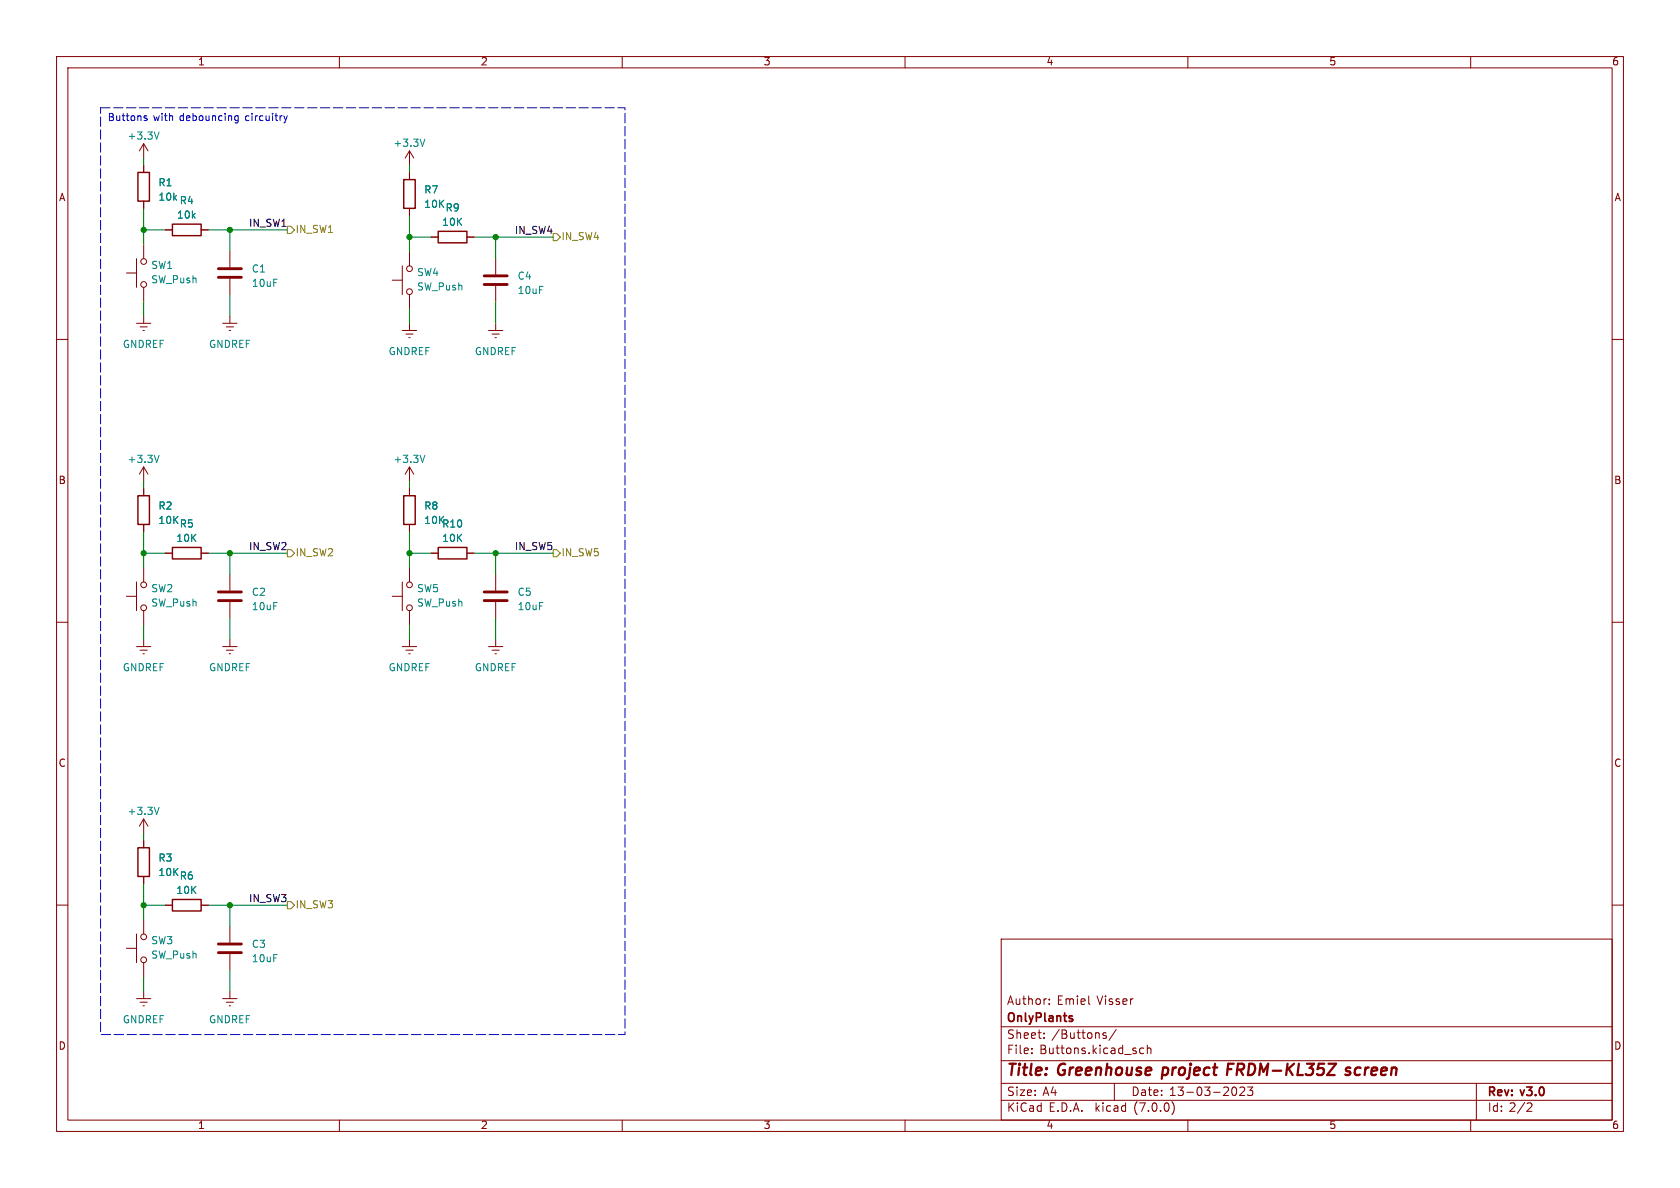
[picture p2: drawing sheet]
(kicad_sch (version 20230121) (generator eeschema)

 (paper "A4")

 (title_block
  (title "Greenhouse project FRDM-KL35Z screen")
  (date "13-03-2023")
  (rev "v3.0")
  (company "OnlyPlants")
  (comment 1 "Author: Emiel Visser"))

 (lib_symbols
  (symbol "Device:C" (pin_numbers hide) (pin_names (offset 0.254)) (in_bom yes) (on_board yes)
   (property "Reference" "C" (at 0.635 2.54 0) (effects (font (size 1.27 1.27)) (justify left)))
   (property "Value" "C" (at 0.635 -2.54 0) (effects (font (size 1.27 1.27)) (justify left)))
   (property "Footprint" "" (at 0.9652 -3.81 0) (effects (font (size 1.27 1.27)) hide))
   (property "Datasheet" "~" (at 0 0 0) (effects (font (size 1.27 1.27)) hide))
   (symbol "C_0_1"
    (polyline (pts (xy -2.032 -0.762) (xy 2.032 -0.762)) (stroke (width 0.508) (type default)) (fill (type none)))
    (polyline (pts (xy -2.032 0.762) (xy 2.032 0.762)) (stroke (width 0.508) (type default)) (fill (type none))))
   (symbol "C_1_1"
    (pin passive line (at 0 3.81 270) (length 2.794) (name "~" (effects (font (size 1.27 1.27)))) (number "1" (effects (font (size 1.27 1.27)))))
    (pin passive line (at 0 -3.81 90) (length 2.794) (name "~" (effects (font (size 1.27 1.27)))) (number "2" (effects (font (size 1.27 1.27)))))))
  (symbol "Device:R" (pin_numbers hide) (pin_names (offset 0)) (in_bom yes) (on_board yes)
   (property "Reference" "R" (at 2.032 0 90) (effects (font (size 1.27 1.27))))
   (property "Value" "R" (at 0 0 90) (effects (font (size 1.27 1.27))))
   (property "Footprint" "" (at -1.778 0 90) (effects (font (size 1.27 1.27)) hide))
   (property "Datasheet" "~" (at 0 0 0) (effects (font (size 1.27 1.27)) hide))
   (symbol "R_0_1"
    (rectangle (start -1.016 -2.54) (end 1.016 2.54) (stroke (width 0.254) (type default)) (fill (type none))))
   (symbol "R_1_1"
    (pin passive line (at 0 3.81 270) (length 1.27) (name "~" (effects (font (size 1.27 1.27)))) (number "1" (effects (font (size 1.27 1.27)))))
    (pin passive line (at 0 -3.81 90) (length 1.27) (name "~" (effects (font (size 1.27 1.27)))) (number "2" (effects (font (size 1.27 1.27)))))))
  (symbol "Switch:SW_Push" (pin_numbers hide) (pin_names (offset 1.016) hide) (in_bom yes) (on_board yes)
   (property "Reference" "SW" (at 1.27 2.54 0) (effects (font (size 1.27 1.27)) (justify left)))
   (property "Value" "SW_Push" (at 0 -1.524 0) (effects (font (size 1.27 1.27))))
   (property "Footprint" "" (at 0 5.08 0) (effects (font (size 1.27 1.27)) hide))
   (property "Datasheet" "~" (at 0 5.08 0) (effects (font (size 1.27 1.27)) hide))
   (symbol "SW_Push_0_1"
    (circle (center -2.032 0) (radius 0.508) (stroke (width 0) (type default)) (fill (type none)))
    (polyline (pts (xy 0 1.27) (xy 0 3.048)) (stroke (width 0) (type default)) (fill (type none)))
    (polyline (pts (xy 2.54 1.27) (xy -2.54 1.27)) (stroke (width 0) (type default)) (fill (type none)))
    (circle (center 2.032 0) (radius 0.508) (stroke (width 0) (type default)) (fill (type none)))
    (pin passive line (at -5.08 0 0) (length 2.54) (name "1" (effects (font (size 1.27 1.27)))) (number "1" (effects (font (size 1.27 1.27)))))
    (pin passive line (at 5.08 0 180) (length 2.54) (name "2" (effects (font (size 1.27 1.27)))) (number "2" (effects (font (size 1.27 1.27)))))))
  (symbol "power:+3.3V" (power) (pin_names (offset 0)) (in_bom yes) (on_board yes)
   (property "Reference" "#PWR" (at 0 -3.81 0) (effects (font (size 1.27 1.27)) hide))
   (property "Value" "+3.3V" (at 0 3.556 0) (effects (font (size 1.27 1.27))))
   (property "Footprint" "" (at 0 0 0) (effects (font (size 1.27 1.27)) hide))
   (property "Datasheet" "" (at 0 0 0) (effects (font (size 1.27 1.27)) hide))
   (symbol "+3.3V_0_1"
    (polyline (pts (xy -0.762 1.27) (xy 0 2.54)) (stroke (width 0) (type default)) (fill (type none)))
    (polyline (pts (xy 0 0) (xy 0 2.54)) (stroke (width 0) (type default)) (fill (type none)))
    (polyline (pts (xy 0 2.54) (xy 0.762 1.27)) (stroke (width 0) (type default)) (fill (type none))))
   (symbol "+3.3V_1_1"
    (pin power_in line (at 0 0 90) (length 0) hide (name "+3.3V" (effects (font (size 1.27 1.27)))) (number "1" (effects (font (size 1.27 1.27)))))))
  (symbol "power:GNDREF" (power) (pin_names (offset 0)) (in_bom yes) (on_board yes)
   (property "Reference" "#PWR" (at 0 -6.35 0) (effects (font (size 1.27 1.27)) hide))
   (property "Value" "GNDREF" (at 0 -3.81 0) (effects (font (size 1.27 1.27))))
   (property "Footprint" "" (at 0 0 0) (effects (font (size 1.27 1.27)) hide))
   (property "Datasheet" "" (at 0 0 0) (effects (font (size 1.27 1.27)) hide))
   (symbol "GNDREF_0_1"
    (polyline (pts (xy -0.635 -1.905) (xy 0.635 -1.905)) (stroke (width 0) (type default)) (fill (type none)))
    (polyline (pts (xy -0.127 -2.54) (xy 0.127 -2.54)) (stroke (width 0) (type default)) (fill (type none)))
    (polyline (pts (xy 0 -1.27) (xy 0 0)) (stroke (width 0) (type default)) (fill (type none)))
    (polyline (pts (xy 1.27 -1.27) (xy -1.27 -1.27)) (stroke (width 0) (type default)) (fill (type none))))
   (symbol "GNDREF_1_1"
    (pin power_in line (at 0 0 270) (length 0) hide (name "GNDREF" (effects (font (size 1.27 1.27)))) (number "1" (effects (font (size 1.27 1.27))))))))

 (junction (at 40.64 40.64) (diameter 0) (color 0 0 0 0))
 (junction (at 40.64 160.02) (diameter 0) (color 0 0 0 0))
 (junction (at 87.63 97.79) (diameter 0) (color 0 0 0 0))
 (junction (at 25.4 40.64) (diameter 0) (color 0 0 0 0))
 (junction (at 25.4 97.79) (diameter 0) (color 0 0 0 0))
 (junction (at 72.39 41.91) (diameter 0) (color 0 0 0 0))
 (junction (at 87.63 41.91) (diameter 0) (color 0 0 0 0))
 (junction (at 72.39 97.79) (diameter 0) (color 0 0 0 0))
 (junction (at 40.64 97.79) (diameter 0) (color 0 0 0 0))
 (junction (at 25.4 160.02) (diameter 0) (color 0 0 0 0))

 (wire (pts (xy 25.4 172.72) (xy 25.4 175.26)) (stroke (width 0) (type default)))
 (wire (pts (xy 40.64 52.07) (xy 40.64 55.88)) (stroke (width 0) (type default)))
 (wire (pts (xy 87.63 53.34) (xy 87.63 57.15)) (stroke (width 0) (type default)))
 (wire (pts (xy 40.64 40.64) (xy 50.8 40.64)) (stroke (width 0) (type default)))
 (wire (pts (xy 36.83 40.64) (xy 40.64 40.64)) (stroke (width 0) (type default)))
 (wire (pts (xy 87.63 97.79) (xy 87.63 101.6)) (stroke (width 0) (type default)))
 (wire (pts (xy 72.39 41.91) (xy 76.2 41.91)) (stroke (width 0) (type default)))
 (wire (pts (xy 36.83 97.79) (xy 40.64 97.79)) (stroke (width 0) (type default)))
 (wire (pts (xy 25.4 147.32) (xy 25.4 148.59)) (stroke (width 0) (type default)))
 (wire (pts (xy 25.4 110.49) (xy 25.4 113.03)) (stroke (width 0) (type default)))
 (wire (pts (xy 72.39 93.98) (xy 72.39 97.79)) (stroke (width 0) (type default)))
 (wire (pts (xy 72.39 38.1) (xy 72.39 41.91)) (stroke (width 0) (type default)))
 (wire (pts (xy 25.4 36.83) (xy 25.4 40.64)) (stroke (width 0) (type default)))
 (wire (pts (xy 40.64 97.79) (xy 50.8 97.79)) (stroke (width 0) (type default)))
 (wire (pts (xy 87.63 41.91) (xy 97.79 41.91)) (stroke (width 0) (type default)))
 (wire (pts (xy 40.64 160.02) (xy 50.8 160.02)) (stroke (width 0) (type default)))
 (wire (pts (xy 25.4 40.64) (xy 25.4 43.18)) (stroke (width 0) (type default)))
 (wire (pts (xy 36.83 160.02) (xy 40.64 160.02)) (stroke (width 0) (type default)))
 (wire (pts (xy 72.39 54.61) (xy 72.39 57.15)) (stroke (width 0) (type default)))
 (wire (pts (xy 72.39 110.49) (xy 72.39 113.03)) (stroke (width 0) (type default)))
 (wire (pts (xy 25.4 97.79) (xy 25.4 100.33)) (stroke (width 0) (type default)))
 (wire (pts (xy 25.4 85.09) (xy 25.4 86.36)) (stroke (width 0) (type default)))
 (wire (pts (xy 40.64 160.02) (xy 40.64 163.83)) (stroke (width 0) (type default)))
 (wire (pts (xy 25.4 93.98) (xy 25.4 97.79)) (stroke (width 0) (type default)))
 (wire (pts (xy 72.39 97.79) (xy 72.39 100.33)) (stroke (width 0) (type default)))
 (wire (pts (xy 72.39 29.21) (xy 72.39 30.48)) (stroke (width 0) (type default)))
 (wire (pts (xy 40.64 40.64) (xy 40.64 44.45)) (stroke (width 0) (type default)))
 (wire (pts (xy 87.63 109.22) (xy 87.63 113.03)) (stroke (width 0) (type default)))
 (wire (pts (xy 25.4 53.34) (xy 25.4 55.88)) (stroke (width 0) (type default)))
 (wire (pts (xy 25.4 27.94) (xy 25.4 29.21)) (stroke (width 0) (type default)))
 (wire (pts (xy 87.63 97.79) (xy 97.79 97.79)) (stroke (width 0) (type default)))
 (wire (pts (xy 25.4 160.02) (xy 25.4 162.56)) (stroke (width 0) (type default)))
 (wire (pts (xy 72.39 41.91) (xy 72.39 44.45)) (stroke (width 0) (type default)))
 (wire (pts (xy 83.82 41.91) (xy 87.63 41.91)) (stroke (width 0) (type default)))
 (wire (pts (xy 40.64 171.45) (xy 40.64 175.26)) (stroke (width 0) (type default)))
 (wire (pts (xy 40.64 97.79) (xy 40.64 101.6)) (stroke (width 0) (type default)))
 (wire (pts (xy 72.39 85.09) (xy 72.39 86.36)) (stroke (width 0) (type default)))
 (wire (pts (xy 25.4 97.79) (xy 29.21 97.79)) (stroke (width 0) (type default)))
 (wire (pts (xy 87.63 41.91) (xy 87.63 45.72)) (stroke (width 0) (type default)))
 (wire (pts (xy 40.64 109.22) (xy 40.64 113.03)) (stroke (width 0) (type default)))
 (wire (pts (xy 25.4 40.64) (xy 29.21 40.64)) (stroke (width 0) (type default)))
 (wire (pts (xy 25.4 156.21) (xy 25.4 160.02)) (stroke (width 0) (type default)))
 (wire (pts (xy 72.39 97.79) (xy 76.2 97.79)) (stroke (width 0) (type default)))
 (wire (pts (xy 83.82 97.79) (xy 87.63 97.79)) (stroke (width 0) (type default)))
 (wire (pts (xy 25.4 160.02) (xy 29.21 160.02)) (stroke (width 0) (type default)))

 (rectangle (start 17.78 19.05) (end 110.49 182.88) (stroke (width 0) (type dash)) (fill (type none)))

 (text "Buttons with debouncing circuitry" (at 19.05 21.59 0) (effects (font (size 1.27 1.27)) (justify left bottom)))

 (label "IN_SW2" (at 50.8 97.79 180) (fields_autoplaced) (effects (font (size 1.27 1.27)) (justify right bottom)))
 (label "IN_SW5" (at 97.79 97.79 180) (fields_autoplaced) (effects (font (size 1.27 1.27)) (justify right bottom)))
 (label "IN_SW1" (at 50.8 40.64 180) (fields_autoplaced) (effects (font (size 1.27 1.27)) (justify right bottom)))
 (label "IN_SW4" (at 97.79 41.91 180) (fields_autoplaced) (effects (font (size 1.27 1.27)) (justify right bottom)))
 (label "IN_SW3" (at 50.8 160.02 180) (fields_autoplaced) (effects (font (size 1.27 1.27)) (justify right bottom)))

 (hierarchical_label "IN_SW5" (shape output) (at 97.79 97.79 0) (fields_autoplaced) (effects (font (size 1.27 1.27)) (justify left)))
 (hierarchical_label "IN_SW2" (shape output) (at 50.8 97.79 0) (fields_autoplaced) (effects (font (size 1.27 1.27)) (justify left)))
 (hierarchical_label "IN_SW1" (shape output) (at 50.8 40.64 0) (fields_autoplaced) (effects (font (size 1.27 1.27)) (justify left)))
 (hierarchical_label "IN_SW4" (shape output) (at 97.79 41.91 0) (fields_autoplaced) (effects (font (size 1.27 1.27)) (justify left)))
 (hierarchical_label "IN_SW3" (shape output) (at 50.8 160.02 0) (fields_autoplaced) (effects (font (size 1.27 1.27)) (justify left)))

 (symbol (lib_id "Device:R") (at 25.4 90.17 180) (unit 1) (in_bom yes) (on_board yes) (dnp no) (fields_autoplaced)
  (property "Reference" "R2" (at 27.94 89.535 0) (effects (font (size 1.27 1.27)) (justify right)))
  (property "Value" "10K" (at 27.94 92.075 0) (effects (font (size 1.27 1.27)) (justify right)))
  (property "Footprint" "Resistor_SMD:R_1206_3216Metric_Pad1.30x1.75mm_HandSolder" (at 27.178 90.17 90) (effects (font (size 1.27 1.27)) hide))
  (property "Datasheet" "~" (at 25.4 90.17 0) (effects (font (size 1.27 1.27)) hide)) (pin "1") (pin "2")
  (instances (project "greenhouse_project_screen" (path "" (reference "R2") (unit 1)) (path "" (reference "R2") (unit 1)))))

 (symbol (lib_id "Device:R") (at 33.02 40.64 90) (unit 1) (in_bom yes) (on_board yes) (dnp no) (fields_autoplaced)
  (property "Reference" "R4" (at 33.02 35.56 90) (effects (font (size 1.27 1.27))))
  (property "Value" "10k" (at 33.02 38.1 90) (effects (font (size 1.27 1.27))))
  (property "Footprint" "Resistor_SMD:R_1206_3216Metric_Pad1.30x1.75mm_HandSolder" (at 33.02 42.418 90) (effects (font (size 1.27 1.27)) hide))
  (property "Datasheet" "~" (at 33.02 40.64 0) (effects (font (size 1.27 1.27)) hide)) (pin "1") (pin "2")
  (instances (project "greenhouse_project_screen" (path "" (reference "R4") (unit 1)) (path "" (reference "R4") (unit 1)))))

 (symbol (lib_id "Switch:SW_Push") (at 25.4 167.64 90) (unit 1) (in_bom yes) (on_board yes) (dnp no) (fields_autoplaced)
  (property "Reference" "SW3" (at 26.67 166.3699 90) (effects (font (size 1.27 1.27)) (justify right)))
  (property "Value" "SW_Push" (at 26.67 168.9099 90) (effects (font (size 1.27 1.27)) (justify right)))
  (property "Footprint" "Button_Switch_THT:SW_PUSH-12mm" (at 20.32 167.64 0) (effects (font (size 1.27 1.27)) hide))
  (property "Datasheet" "~" (at 20.32 167.64 0) (effects (font (size 1.27 1.27)) hide)) (pin "1") (pin "2")
  (instances (project "greenhouse_project_screen" (path "" (reference "SW3") (unit 1)) (path "" (reference "SW3") (unit 1)))))

 (symbol (lib_id "power:GNDREF") (at 87.63 113.03 0) (unit 1) (in_bom yes) (on_board yes) (dnp no) (fields_autoplaced)
  (property "Reference" "#PWR015" (at 87.63 119.38 0) (effects (font (size 1.27 1.27)) hide))
  (property "Value" "GNDREF" (at 87.63 118.11 0) (effects (font (size 1.27 1.27))))
  (property "Footprint" "" (at 87.63 113.03 0) (effects (font (size 1.27 1.27)) hide))
  (property "Datasheet" "" (at 87.63 113.03 0) (effects (font (size 1.27 1.27)) hide)) (pin "1")
  (instances (project "greenhouse_project_screen" (path "" (reference "#PWR015") (unit 1)) (path "" (reference "#PWR028") (unit 1)))))

 (symbol (lib_id "Switch:SW_Push") (at 25.4 105.41 90) (unit 1) (in_bom yes) (on_board yes) (dnp no) (fields_autoplaced)
  (property "Reference" "SW2" (at 26.67 104.1399 90) (effects (font (size 1.27 1.27)) (justify right)))
  (property "Value" "SW_Push" (at 26.67 106.6799 90) (effects (font (size 1.27 1.27)) (justify right)))
  (property "Footprint" "Button_Switch_THT:SW_PUSH-12mm" (at 20.32 105.41 0) (effects (font (size 1.27 1.27)) hide))
  (property "Datasheet" "~" (at 20.32 105.41 0) (effects (font (size 1.27 1.27)) hide)) (pin "1") (pin "2")
  (instances (project "greenhouse_project_screen" (path "" (reference "SW2") (unit 1)) (path "" (reference "SW2") (unit 1)))))

 (symbol (lib_id "Device:R") (at 72.39 34.29 180) (unit 1) (in_bom yes) (on_board yes) (dnp no) (fields_autoplaced)
  (property "Reference" "R7" (at 74.93 33.655 0) (effects (font (size 1.27 1.27)) (justify right)))
  (property "Value" "10K" (at 74.93 36.195 0) (effects (font (size 1.27 1.27)) (justify right)))
  (property "Footprint" "Resistor_SMD:R_1206_3216Metric_Pad1.30x1.75mm_HandSolder" (at 74.168 34.29 90) (effects (font (size 1.27 1.27)) hide))
  (property "Datasheet" "~" (at 72.39 34.29 0) (effects (font (size 1.27 1.27)) hide)) (pin "1") (pin "2")
  (instances (project "greenhouse_project_screen" (path "" (reference "R7") (unit 1)) (path "" (reference "R7") (unit 1)))))

 (symbol (lib_id "power:GNDREF") (at 25.4 113.03 0) (unit 1) (in_bom yes) (on_board yes) (dnp no) (fields_autoplaced)
  (property "Reference" "#PWR04" (at 25.4 119.38 0) (effects (font (size 1.27 1.27)) hide))
  (property "Value" "GNDREF" (at 25.4 118.11 0) (effects (font (size 1.27 1.27))))
  (property "Footprint" "" (at 25.4 113.03 0) (effects (font (size 1.27 1.27)) hide))
  (property "Datasheet" "" (at 25.4 113.03 0) (effects (font (size 1.27 1.27)) hide)) (pin "1")
  (instances (project "greenhouse_project_screen" (path "" (reference "#PWR04") (unit 1)) (path "" (reference "#PWR07") (unit 1)))))

 (symbol (lib_id "power:GNDREF") (at 72.39 113.03 0) (unit 1) (in_bom yes) (on_board yes) (dnp no) (fields_autoplaced)
  (property "Reference" "#PWR013" (at 72.39 119.38 0) (effects (font (size 1.27 1.27)) hide))
  (property "Value" "GNDREF" (at 72.39 118.11 0) (effects (font (size 1.27 1.27))))
  (property "Footprint" "" (at 72.39 113.03 0) (effects (font (size 1.27 1.27)) hide))
  (property "Datasheet" "" (at 72.39 113.03 0) (effects (font (size 1.27 1.27)) hide)) (pin "1")
  (instances (project "greenhouse_project_screen" (path "" (reference "#PWR013") (unit 1)) (path "" (reference "#PWR026") (unit 1)))))

 (symbol (lib_id "power:+3.3V") (at 25.4 85.09 0) (unit 1) (in_bom yes) (on_board yes) (dnp no) (fields_autoplaced)
  (property "Reference" "#PWR06" (at 25.4 88.9 0) (effects (font (size 1.27 1.27)) hide))
  (property "Value" "+3.3V" (at 25.4 81.28 0) (effects (font (size 1.27 1.27))))
  (property "Footprint" "" (at 25.4 85.09 0) (effects (font (size 1.27 1.27)) hide))
  (property "Datasheet" "" (at 25.4 85.09 0) (effects (font (size 1.27 1.27)) hide)) (pin "1")
  (instances (project "greenhouse_project_screen" (path "" (reference "#PWR06") (unit 1)))))

 (symbol (lib_id "power:GNDREF") (at 25.4 175.26 0) (unit 1) (in_bom yes) (on_board yes) (dnp no) (fields_autoplaced)
  (property "Reference" "#PWR06" (at 25.4 181.61 0) (effects (font (size 1.27 1.27)) hide))
  (property "Value" "GNDREF" (at 25.4 180.34 0) (effects (font (size 1.27 1.27))))
  (property "Footprint" "" (at 25.4 175.26 0) (effects (font (size 1.27 1.27)) hide))
  (property "Datasheet" "" (at 25.4 175.26 0) (effects (font (size 1.27 1.27)) hide)) (pin "1")
  (instances (project "greenhouse_project_screen" (path "" (reference "#PWR06") (unit 1)) (path "" (reference "#PWR09") (unit 1)))))

 (symbol (lib_id "Device:C") (at 87.63 49.53 0) (unit 1) (in_bom yes) (on_board yes) (dnp no) (fields_autoplaced)
  (property "Reference" "C4" (at 91.44 48.895 0) (effects (font (size 1.27 1.27)) (justify left)))
  (property "Value" "10uF" (at 91.44 51.435 0) (effects (font (size 1.27 1.27)) (justify left)))
  (property "Footprint" "Capacitor_SMD:C_1206_3216Metric_Pad1.33x1.80mm_HandSolder" (at 88.5952 53.34 0) (effects (font (size 1.27 1.27)) hide))
  (property "Datasheet" "~" (at 87.63 49.53 0) (effects (font (size 1.27 1.27)) hide)) (pin "1") (pin "2")
  (instances (project "greenhouse_project_screen" (path "" (reference "C4") (unit 1)) (path "" (reference "C4") (unit 1)))))

 (symbol (lib_id "Device:C") (at 40.64 167.64 0) (unit 1) (in_bom yes) (on_board yes) (dnp no) (fields_autoplaced)
  (property "Reference" "C3" (at 44.45 167.005 0) (effects (font (size 1.27 1.27)) (justify left)))
  (property "Value" "10uF" (at 44.45 169.545 0) (effects (font (size 1.27 1.27)) (justify left)))
  (property "Footprint" "Capacitor_SMD:C_1206_3216Metric_Pad1.33x1.80mm_HandSolder" (at 41.6052 171.45 0) (effects (font (size 1.27 1.27)) hide))
  (property "Datasheet" "~" (at 40.64 167.64 0) (effects (font (size 1.27 1.27)) hide)) (pin "1") (pin "2")
  (instances (project "greenhouse_project_screen" (path "" (reference "C3") (unit 1)) (path "" (reference "C3") (unit 1)))))

 (symbol (lib_id "power:GNDREF") (at 87.63 57.15 0) (unit 1) (in_bom yes) (on_board yes) (dnp no) (fields_autoplaced)
  (property "Reference" "#PWR014" (at 87.63 63.5 0) (effects (font (size 1.27 1.27)) hide))
  (property "Value" "GNDREF" (at 87.63 62.23 0) (effects (font (size 1.27 1.27))))
  (property "Footprint" "" (at 87.63 57.15 0) (effects (font (size 1.27 1.27)) hide))
  (property "Datasheet" "" (at 87.63 57.15 0) (effects (font (size 1.27 1.27)) hide)) (pin "1")
  (instances (project "greenhouse_project_screen" (path "" (reference "#PWR014") (unit 1)) (path "" (reference "#PWR027") (unit 1)))))

 (symbol (lib_id "power:GNDREF") (at 25.4 55.88 0) (unit 1) (in_bom yes) (on_board yes) (dnp no) (fields_autoplaced)
  (property "Reference" "#PWR02" (at 25.4 62.23 0) (effects (font (size 1.27 1.27)) hide))
  (property "Value" "GNDREF" (at 25.4 60.96 0) (effects (font (size 1.27 1.27))))
  (property "Footprint" "" (at 25.4 55.88 0) (effects (font (size 1.27 1.27)) hide))
  (property "Datasheet" "" (at 25.4 55.88 0) (effects (font (size 1.27 1.27)) hide)) (pin "1")
  (instances (project "greenhouse_project_screen" (path "" (reference "#PWR02") (unit 1)) (path "" (reference "#PWR04") (unit 1)))))

 (symbol (lib_id "Device:R") (at 25.4 152.4 180) (unit 1) (in_bom yes) (on_board yes) (dnp no) (fields_autoplaced)
  (property "Reference" "R3" (at 27.94 151.765 0) (effects (font (size 1.27 1.27)) (justify right)))
  (property "Value" "10K" (at 27.94 154.305 0) (effects (font (size 1.27 1.27)) (justify right)))
  (property "Footprint" "Resistor_SMD:R_1206_3216Metric_Pad1.30x1.75mm_HandSolder" (at 27.178 152.4 90) (effects (font (size 1.27 1.27)) hide))
  (property "Datasheet" "~" (at 25.4 152.4 0) (effects (font (size 1.27 1.27)) hide)) (pin "1") (pin "2")
  (instances (project "greenhouse_project_screen" (path "" (reference "R3") (unit 1)) (path "" (reference "R3") (unit 1)))))

 (symbol (lib_id "Device:R") (at 80.01 41.91 90) (unit 1) (in_bom yes) (on_board yes) (dnp no) (fields_autoplaced)
  (property "Reference" "R9" (at 80.01 36.83 90) (effects (font (size 1.27 1.27))))
  (property "Value" "10K" (at 80.01 39.37 90) (effects (font (size 1.27 1.27))))
  (property "Footprint" "Resistor_SMD:R_1206_3216Metric_Pad1.30x1.75mm_HandSolder" (at 80.01 43.688 90) (effects (font (size 1.27 1.27)) hide))
  (property "Datasheet" "~" (at 80.01 41.91 0) (effects (font (size 1.27 1.27)) hide)) (pin "1") (pin "2")
  (instances (project "greenhouse_project_screen" (path "" (reference "R9") (unit 1)) (path "" (reference "R9") (unit 1)))))

 (symbol (lib_id "Device:R") (at 33.02 160.02 90) (unit 1) (in_bom yes) (on_board yes) (dnp no) (fields_autoplaced)
  (property "Reference" "R6" (at 33.02 154.94 90) (effects (font (size 1.27 1.27))))
  (property "Value" "10K" (at 33.02 157.48 90) (effects (font (size 1.27 1.27))))
  (property "Footprint" "Resistor_SMD:R_1206_3216Metric_Pad1.30x1.75mm_HandSolder" (at 33.02 161.798 90) (effects (font (size 1.27 1.27)) hide))
  (property "Datasheet" "~" (at 33.02 160.02 0) (effects (font (size 1.27 1.27)) hide)) (pin "1") (pin "2")
  (instances (project "greenhouse_project_screen" (path "" (reference "R6") (unit 1)) (path "" (reference "R6") (unit 1)))))

 (symbol (lib_id "Device:R") (at 72.39 90.17 180) (unit 1) (in_bom yes) (on_board yes) (dnp no) (fields_autoplaced)
  (property "Reference" "R8" (at 74.93 89.535 0) (effects (font (size 1.27 1.27)) (justify right)))
  (property "Value" "10K" (at 74.93 92.075 0) (effects (font (size 1.27 1.27)) (justify right)))
  (property "Footprint" "Resistor_SMD:R_1206_3216Metric_Pad1.30x1.75mm_HandSolder" (at 74.168 90.17 90) (effects (font (size 1.27 1.27)) hide))
  (property "Datasheet" "~" (at 72.39 90.17 0) (effects (font (size 1.27 1.27)) hide)) (pin "1") (pin "2")
  (instances (project "greenhouse_project_screen" (path "" (reference "R8") (unit 1)) (path "" (reference "R8") (unit 1)))))

 (symbol (lib_id "power:GNDREF") (at 40.64 175.26 0) (unit 1) (in_bom yes) (on_board yes) (dnp no) (fields_autoplaced)
  (property "Reference" "#PWR09" (at 40.64 181.61 0) (effects (font (size 1.27 1.27)) hide))
  (property "Value" "GNDREF" (at 40.64 180.34 0) (effects (font (size 1.27 1.27))))
  (property "Footprint" "" (at 40.64 175.26 0) (effects (font (size 1.27 1.27)) hide))
  (property "Datasheet" "" (at 40.64 175.26 0) (effects (font (size 1.27 1.27)) hide)) (pin "1")
  (instances (project "greenhouse_project_screen" (path "" (reference "#PWR09") (unit 1)) (path "" (reference "#PWR014") (unit 1)))))

 (symbol (lib_id "power:GNDREF") (at 72.39 57.15 0) (unit 1) (in_bom yes) (on_board yes) (dnp no) (fields_autoplaced)
  (property "Reference" "#PWR011" (at 72.39 63.5 0) (effects (font (size 1.27 1.27)) hide))
  (property "Value" "GNDREF" (at 72.39 62.23 0) (effects (font (size 1.27 1.27))))
  (property "Footprint" "" (at 72.39 57.15 0) (effects (font (size 1.27 1.27)) hide))
  (property "Datasheet" "" (at 72.39 57.15 0) (effects (font (size 1.27 1.27)) hide)) (pin "1")
  (instances (project "greenhouse_project_screen" (path "" (reference "#PWR011") (unit 1)) (path "" (reference "#PWR024") (unit 1)))))

 (symbol (lib_id "power:+3.3V") (at 25.4 27.94 0) (unit 1) (in_bom yes) (on_board yes) (dnp no) (fields_autoplaced)
  (property "Reference" "#PWR015" (at 25.4 31.75 0) (effects (font (size 1.27 1.27)) hide))
  (property "Value" "+3.3V" (at 25.4 24.13 0) (effects (font (size 1.27 1.27))))
  (property "Footprint" "" (at 25.4 27.94 0) (effects (font (size 1.27 1.27)) hide))
  (property "Datasheet" "" (at 25.4 27.94 0) (effects (font (size 1.27 1.27)) hide)) (pin "1")
  (instances (project "greenhouse_project_screen" (path "" (reference "#PWR015") (unit 1)))))

 (symbol (lib_id "power:GNDREF") (at 40.64 113.03 0) (unit 1) (in_bom yes) (on_board yes) (dnp no) (fields_autoplaced)
  (property "Reference" "#PWR08" (at 40.64 119.38 0) (effects (font (size 1.27 1.27)) hide))
  (property "Value" "GNDREF" (at 40.64 118.11 0) (effects (font (size 1.27 1.27))))
  (property "Footprint" "" (at 40.64 113.03 0) (effects (font (size 1.27 1.27)) hide))
  (property "Datasheet" "" (at 40.64 113.03 0) (effects (font (size 1.27 1.27)) hide)) (pin "1")
  (instances (project "greenhouse_project_screen" (path "" (reference "#PWR08") (unit 1)) (path "" (reference "#PWR013") (unit 1)))))

 (symbol (lib_id "Switch:SW_Push") (at 72.39 105.41 90) (unit 1) (in_bom yes) (on_board yes) (dnp no) (fields_autoplaced)
  (property "Reference" "SW5" (at 73.66 104.1399 90) (effects (font (size 1.27 1.27)) (justify right)))
  (property "Value" "SW_Push" (at 73.66 106.6799 90) (effects (font (size 1.27 1.27)) (justify right)))
  (property "Footprint" "Button_Switch_THT:SW_PUSH-12mm" (at 67.31 105.41 0) (effects (font (size 1.27 1.27)) hide))
  (property "Datasheet" "~" (at 67.31 105.41 0) (effects (font (size 1.27 1.27)) hide)) (pin "1") (pin "2")
  (instances (project "greenhouse_project_screen" (path "" (reference "SW5") (unit 1)) (path "" (reference "SW5") (unit 1)))))

 (symbol (lib_id "Switch:SW_Push") (at 25.4 48.26 90) (unit 1) (in_bom yes) (on_board yes) (dnp no) (fields_autoplaced)
  (property "Reference" "SW1" (at 26.67 46.9899 90) (effects (font (size 1.27 1.27)) (justify right)))
  (property "Value" "SW_Push" (at 26.67 49.5299 90) (effects (font (size 1.27 1.27)) (justify right)))
  (property "Footprint" "Button_Switch_THT:SW_PUSH-12mm" (at 20.32 48.26 0) (effects (font (size 1.27 1.27)) hide))
  (property "Datasheet" "~" (at 20.32 48.26 0) (effects (font (size 1.27 1.27)) hide)) (pin "1") (pin "2")
  (instances (project "greenhouse_project_screen" (path "" (reference "SW1") (unit 1)) (path "" (reference "SW1") (unit 1)))))

 (symbol (lib_id "power:+3.3V") (at 72.39 85.09 0) (unit 1) (in_bom yes) (on_board yes) (dnp no) (fields_autoplaced)
  (property "Reference" "#PWR08" (at 72.39 88.9 0) (effects (font (size 1.27 1.27)) hide))
  (property "Value" "+3.3V" (at 72.39 81.28 0) (effects (font (size 1.27 1.27))))
  (property "Footprint" "" (at 72.39 85.09 0) (effects (font (size 1.27 1.27)) hide))
  (property "Datasheet" "" (at 72.39 85.09 0) (effects (font (size 1.27 1.27)) hide)) (pin "1")
  (instances (project "greenhouse_project_screen" (path "" (reference "#PWR08") (unit 1)))))

 (symbol (lib_id "Device:C") (at 40.64 48.26 0) (unit 1) (in_bom yes) (on_board yes) (dnp no) (fields_autoplaced)
  (property "Reference" "C1" (at 44.45 47.625 0) (effects (font (size 1.27 1.27)) (justify left)))
  (property "Value" "10uF" (at 44.45 50.165 0) (effects (font (size 1.27 1.27)) (justify left)))
  (property "Footprint" "Capacitor_SMD:C_1206_3216Metric_Pad1.33x1.80mm_HandSolder" (at 41.6052 52.07 0) (effects (font (size 1.27 1.27)) hide))
  (property "Datasheet" "~" (at 40.64 48.26 0) (effects (font (size 1.27 1.27)) hide)) (pin "1") (pin "2")
  (instances (project "greenhouse_project_screen" (path "" (reference "C1") (unit 1)) (path "" (reference "C1") (unit 1)))))

 (symbol (lib_id "power:+3.3V") (at 72.39 29.21 0) (unit 1) (in_bom yes) (on_board yes) (dnp no) (fields_autoplaced)
  (property "Reference" "#PWR012" (at 72.39 33.02 0) (effects (font (size 1.27 1.27)) hide))
  (property "Value" "+3.3V" (at 72.39 25.4 0) (effects (font (size 1.27 1.27))))
  (property "Footprint" "" (at 72.39 29.21 0) (effects (font (size 1.27 1.27)) hide))
  (property "Datasheet" "" (at 72.39 29.21 0) (effects (font (size 1.27 1.27)) hide)) (pin "1")
  (instances (project "greenhouse_project_screen" (path "" (reference "#PWR012") (unit 1)))))

 (symbol (lib_id "Device:R") (at 33.02 97.79 90) (unit 1) (in_bom yes) (on_board yes) (dnp no) (fields_autoplaced)
  (property "Reference" "R5" (at 33.02 92.71 90) (effects (font (size 1.27 1.27))))
  (property "Value" "10K" (at 33.02 95.25 90) (effects (font (size 1.27 1.27))))
  (property "Footprint" "Resistor_SMD:R_1206_3216Metric_Pad1.30x1.75mm_HandSolder" (at 33.02 99.568 90) (effects (font (size 1.27 1.27)) hide))
  (property "Datasheet" "~" (at 33.02 97.79 0) (effects (font (size 1.27 1.27)) hide)) (pin "1") (pin "2")
  (instances (project "greenhouse_project_screen" (path "" (reference "R5") (unit 1)) (path "" (reference "R5") (unit 1)))))

 (symbol (lib_id "power:+3.3V") (at 25.4 147.32 0) (unit 1) (in_bom yes) (on_board yes) (dnp no) (fields_autoplaced)
  (property "Reference" "#PWR02" (at 25.4 151.13 0) (effects (font (size 1.27 1.27)) hide))
  (property "Value" "+3.3V" (at 25.4 143.51 0) (effects (font (size 1.27 1.27))))
  (property "Footprint" "" (at 25.4 147.32 0) (effects (font (size 1.27 1.27)) hide))
  (property "Datasheet" "" (at 25.4 147.32 0) (effects (font (size 1.27 1.27)) hide)) (pin "1")
  (instances (project "greenhouse_project_screen" (path "" (reference "#PWR02") (unit 1)))))

 (symbol (lib_id "Device:C") (at 40.64 105.41 0) (unit 1) (in_bom yes) (on_board yes) (dnp no) (fields_autoplaced)
  (property "Reference" "C2" (at 44.45 104.775 0) (effects (font (size 1.27 1.27)) (justify left)))
  (property "Value" "10uF" (at 44.45 107.315 0) (effects (font (size 1.27 1.27)) (justify left)))
  (property "Footprint" "Capacitor_SMD:C_1206_3216Metric_Pad1.33x1.80mm_HandSolder" (at 41.6052 109.22 0) (effects (font (size 1.27 1.27)) hide))
  (property "Datasheet" "~" (at 40.64 105.41 0) (effects (font (size 1.27 1.27)) hide)) (pin "1") (pin "2")
  (instances (project "greenhouse_project_screen" (path "" (reference "C2") (unit 1)) (path "" (reference "C2") (unit 1)))))

 (symbol (lib_id "Switch:SW_Push") (at 72.39 49.53 90) (unit 1) (in_bom yes) (on_board yes) (dnp no) (fields_autoplaced)
  (property "Reference" "SW4" (at 73.66 48.2599 90) (effects (font (size 1.27 1.27)) (justify right)))
  (property "Value" "SW_Push" (at 73.66 50.7999 90) (effects (font (size 1.27 1.27)) (justify right)))
  (property "Footprint" "Button_Switch_THT:SW_PUSH-12mm" (at 67.31 49.53 0) (effects (font (size 1.27 1.27)) hide))
  (property "Datasheet" "~" (at 67.31 49.53 0) (effects (font (size 1.27 1.27)) hide)) (pin "1") (pin "2")
  (instances (project "greenhouse_project_screen" (path "" (reference "SW4") (unit 1)) (path "" (reference "SW4") (unit 1)))))

 (symbol (lib_id "Device:C") (at 87.63 105.41 0) (unit 1) (in_bom yes) (on_board yes) (dnp no) (fields_autoplaced)
  (property "Reference" "C5" (at 91.44 104.775 0) (effects (font (size 1.27 1.27)) (justify left)))
  (property "Value" "10uF" (at 91.44 107.315 0) (effects (font (size 1.27 1.27)) (justify left)))
  (property "Footprint" "Capacitor_SMD:C_1206_3216Metric_Pad1.33x1.80mm_HandSolder" (at 88.5952 109.22 0) (effects (font (size 1.27 1.27)) hide))
  (property "Datasheet" "~" (at 87.63 105.41 0) (effects (font (size 1.27 1.27)) hide)) (pin "1") (pin "2")
  (instances (project "greenhouse_project_screen" (path "" (reference "C5") (unit 1)) (path "" (reference "C5") (unit 1)))))

 (symbol (lib_id "Device:R") (at 25.4 33.02 180) (unit 1) (in_bom yes) (on_board yes) (dnp no) (fields_autoplaced)
  (property "Reference" "R1" (at 27.94 32.385 0) (effects (font (size 1.27 1.27)) (justify right)))
  (property "Value" "10k" (at 27.94 34.925 0) (effects (font (size 1.27 1.27)) (justify right)))
  (property "Footprint" "Resistor_SMD:R_1206_3216Metric_Pad1.30x1.75mm_HandSolder" (at 27.178 33.02 90) (effects (font (size 1.27 1.27)) hide))
  (property "Datasheet" "~" (at 25.4 33.02 0) (effects (font (size 1.27 1.27)) hide)) (pin "1") (pin "2")
  (instances (project "greenhouse_project_screen" (path "" (reference "R1") (unit 1)) (path "" (reference "R1") (unit 1)))))

 (symbol (lib_id "Device:R") (at 80.01 97.79 90) (unit 1) (in_bom yes) (on_board yes) (dnp no) (fields_autoplaced)
  (property "Reference" "R10" (at 80.01 92.71 90) (effects (font (size 1.27 1.27))))
  (property "Value" "10K" (at 80.01 95.25 90) (effects (font (size 1.27 1.27))))
  (property "Footprint" "Resistor_SMD:R_1206_3216Metric_Pad1.30x1.75mm_HandSolder" (at 80.01 99.568 90) (effects (font (size 1.27 1.27)) hide))
  (property "Datasheet" "~" (at 80.01 97.79 0) (effects (font (size 1.27 1.27)) hide)) (pin "1") (pin "2")
  (instances (project "greenhouse_project_screen" (path "" (reference "R10") (unit 1)) (path "" (reference "R10") (unit 1)))))

 (symbol (lib_id "power:GNDREF") (at 40.64 55.88 0) (unit 1) (in_bom yes) (on_board yes) (dnp no) (fields_autoplaced)
  (property "Reference" "#PWR07" (at 40.64 62.23 0) (effects (font (size 1.27 1.27)) hide))
  (property "Value" "GNDREF" (at 40.64 60.96 0) (effects (font (size 1.27 1.27))))
  (property "Footprint" "" (at 40.64 55.88 0) (effects (font (size 1.27 1.27)) hide))
  (property "Datasheet" "" (at 40.64 55.88 0) (effects (font (size 1.27 1.27)) hide)) (pin "1")
  (instances (project "greenhouse_project_screen" (path "" (reference "#PWR07") (unit 1)) (path "" (reference "#PWR011") (unit 1))))))
